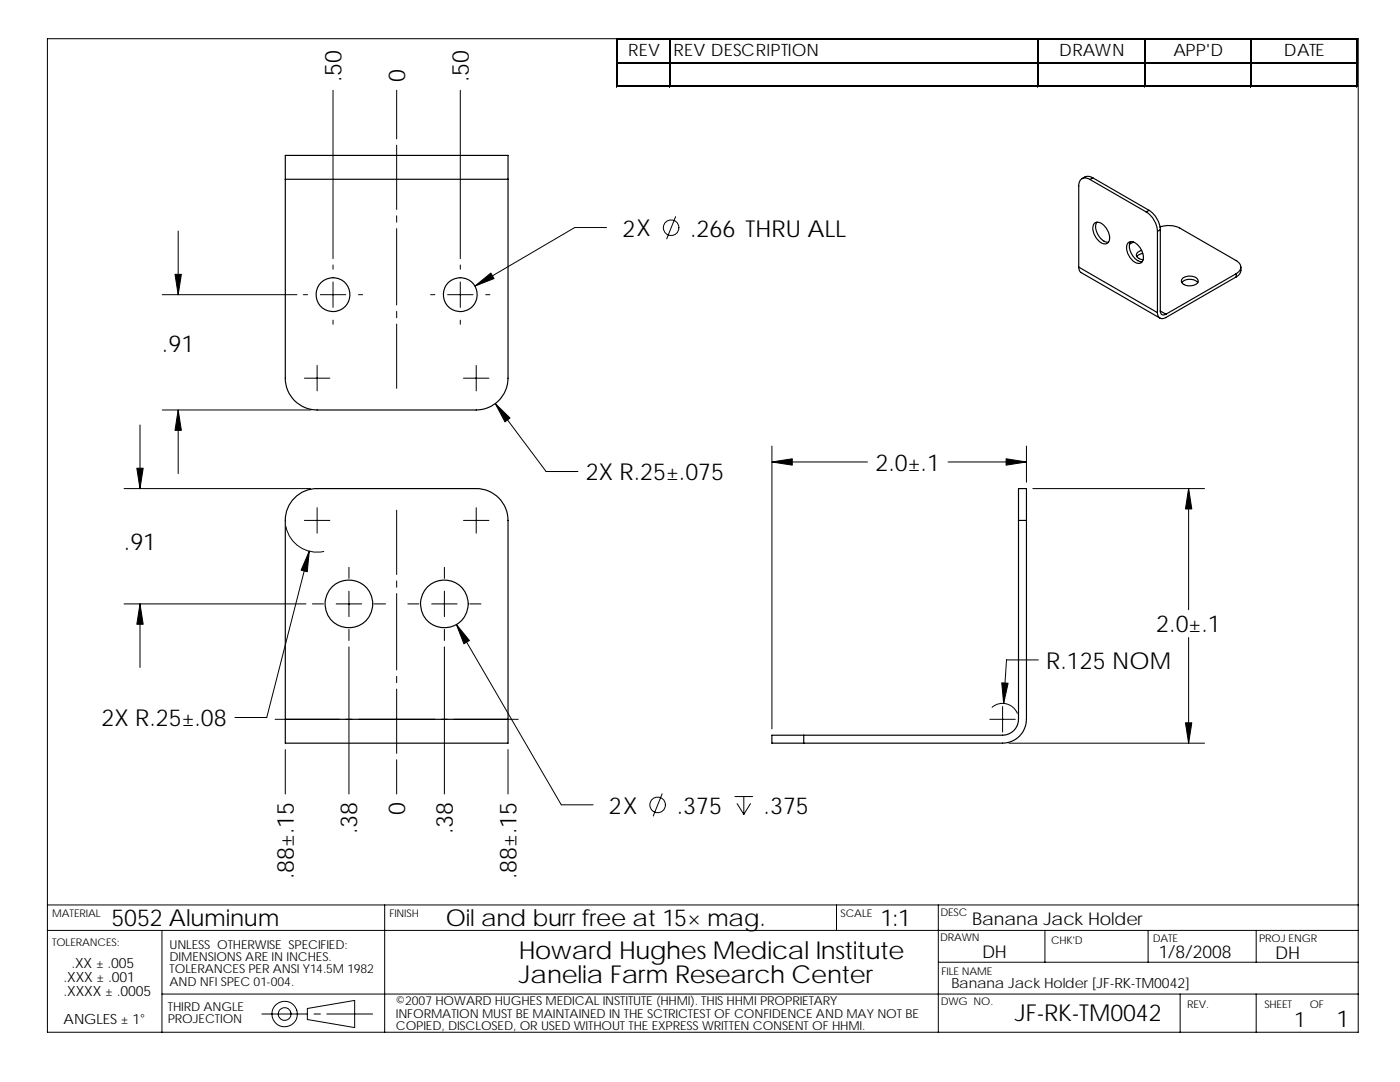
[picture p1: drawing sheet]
<svg xmlns="http://www.w3.org/2000/svg" width="279mm" height="216mm" viewBox="0 0 279 216" stroke-linecap="round" stroke-linejoin="round" font-family="sans-serif">
<g fill="none" stroke="#000" stroke-width=".2">
<path d="M9.5 7.7h261.6v198.3h-261.6zM66.5 18v33.6M79.2 18v9.7M91.9 18v33.6M123 7.7v9.7M123.3 7.7h147.7M123.3 12.4h147.7M123.3 17.1h147.7M133.6 7.9v9.5M207.1 7.9v9.5M228.3 7.9v9.5M249.6 7.9v9.5"/>
<path d="M270.8 7.9v9.5M79.2 29v12.8M32.4 58.8h26.9M35.6 46.1v12.7M60.5 58.8h.9M63.9 58.8h5.1M66.5 52.9v.8M66.5 56.3v5M71.5 58.8h.9M79.2 43.1v1.2M79.2 45.6v15.3M85.9 58.8h.9"/>
<path d="M89.3 58.8h5.1M91.9 52.9v.8M91.9 56.3v5M96.9 58.8h.9M121.1 45.4h-6.4l-19.9 11.7M134.8 43.2l-1.7 4.5M60.7 75.5h5.1M63.3 72.9v5.1M66.5 63.9v.8M79.2 62.1v1.3M79.2 64.7v12.8M91.9 63.9v.8"/>
<path d="M92.5 75.5h5.1M95 72.9v5.1M24.8 97.5h37.2M27.9 84.8v12.7M32.4 81.8h29.6M35.6 81.8v12.7M98.8 80.5l10.2 13.6h6.3M154.1 92.2h19M154.1 89v56.4M189.2 92.2h15.7M204.9 89v7.2M206.1 97.5h34.3"/>
<path d="M237.2 97.5v24.2M57.1 105.1a6.3 6.3 0 0 0 7.5 4.9M60.7 103.8h5.1M61.7 110l-8.5 33.2h-6.3M63.3 101.3v5.1M69.6 113.2v2.2M69.6 118v5M79.2 101.8v12.8M79.2 115.9v1.3M79.2 118.4v15.3M88.7 113.2v2.2M88.7 118v5"/>
<path d="M92.5 103.8h5.1M95 101.3v5.1M24.8 120.5h36.3M27.9 120.5v12.7M62.3 120.5h2.3M67.1 120.5h5.1M69.6 125.6v2.2M69.6 129.1v29.3M74.7 120.5h2.2M79.2 135v1.2M79.2 137.5v12.8M81.4 120.5h2.2"/>
<path d="M86.1 120.5h5.1M88.7 125.6v2.2M88.7 129.1v29.3M91.1 124.6l20.9 36h6.4M93.8 120.5h2.2M207.2 131.7h-6.3l-.6 8.7M237.2 127.2v21.1M54.9 143.5h12.8M56.9 149.6v8.8M69 143.5h1.3M71.5 143.5h15.3M79.2 151.6v6.8"/>
<path d="M88.1 143.5h1.2M90.6 143.5h12.8M101.4 149.6v8.8M132.1 158.4l-1.7 4.4M146.7 158.9h3.5M148.4 158.9v3.6M197.5 143.5h5.1M198 141.1a3.2 3.2 0 0 1 5 1.2M200.1 141v5.1M201.4 148.3h39M147.1 160.4l1.3 2.1M149.8 160.4l-1.4 2.1"/>
<path d="M9.5 185.7h261.6M9.5 180.6h261.6M32.3 185.7v20.3M32.3 198.4h238.8M76.8 180.6v25.4M166.9 180.6v5.1M187.3 180.6v25.4M187.3 192h83.8M208.5 185.7v6.3M229.1 185.7v6.3M235.5 198.4v7.6M250.7 185.7v6.3"/>
<path d="M250.7 198.4v7.6M52.3 202.3h9.1M61.3 201.2l9.5-1.6v5.4l-9.5-1.6zM62.7 202.3h1.2M65.2 202.3h9.2"/>
<circle cx="133.9" cy="45.4" r="1.55"/>
<circle cx="131.2" cy="160.6" r="1.56"/>
<circle cx="56.8" cy="202.3" r="2.54"/>
<circle cx="56.8" cy="202.3" r="1.27"/>
</g>
<g fill="none" stroke="#000" stroke-width=".23">
<path d="M56.9 35.8v39.7a6.4 6.4 0 0 0 6.4 6.3h31.7a6.4 6.4 0 0 0 6.4-6.3v-39.7M56.9 35.8v-4.8h44.5v4.8M56.9 35.8h44.5M217.5 35.8a1.37 1.37 0 0 0-1.6-.1 1.37 1.37 0 0 0-.6 1.4v16.2M217.5 35.8l11.2 6.5M218.1 35.5a1.73 1.73 0 0 0-2.2 .1M218.1 35.5l-.6 .3M218.1 35.5l11.2 6.5M215.3 53.3a1.22 1.22 0 0 0 .5 1.1l15.7 9.1M215.3 53.3l15.7 9.1M218.4 44.6a1.69 1.69 0 0 1 2.3 .8 2.75 2.75 0 0 1 .5 2.9 1.23 1.23 0 0 1-1.9-.2 3 3 0 0 1-.9-3.5zM218.9 44.3a3.1 3.1 0 0 0 1.4 3.8l.9 .2"/>
<path d="M225.1 48.5a1.65 1.65 0 0 1 2.3 .8 2.76 2.76 0 0 1 .5 2.9 1.24 1.24 0 0 1-1.9-.2 3 3 0 0 1-.9-3.5zM225.6 48.2a3.1 3.1 0 0 0 1.5 3.8l.8 .2M226.2 48.3l-.8 .4M227.8 50a.96 .96 0 0 0-.9 1.2l.6 .5 .6 .1M228.1 50.6l-.7 .2-.5 .4M228.7 42.3a4.9 4.9 0 0 1 2.3 3.9M229.3 42a5 5 0 0 1 2.3 3.8M229.3 42l-.6 .3M231 46.2v16.2M231.5 45.3l1.7-.3a4.5 4.5 0 0 1 2.3 .5l11.2 6.5a1.38 1.38 0 0 1 .9 1.3 1.38 1.38 0 0 1-.9 1.3M231.6 45.8l-.6 .4M231.6 45.8v16.3"/>
<path d="M235.9 56.4a2.24 2.24 0 0 1 3.1 0M236 55.6a2.29 2.29 0 0 1 3.1 .3 1.04 1.04 0 0 1-1.2 1.1 1.5 1.5 0 0 1-2.1-1.1zM246.7 55.2l-14 8.2a1.03 1.03 0 0 1-1.2 .1 1.03 1.03 0 0 1-.5-1.1M246.7 54.6l-14 8.1M246.7 54.6v.6M247.6 53.3a1.73 1.73 0 0 1-.9 1.9M231.6 62.1v.3l.4 .4 .7-.1M231.6 62.1l1.1 .6M203.3 103.8v39.7l-.4 1.4a3.1 3.1 0 0 1-2.5 1.8h-40M203.3 103.8v-6.3h1.6v6.3M203.3 103.8h1.6M204.9 103.8v39.7a4.8 4.8 0 0 1-4.8 4.8h-39.7"/>
<path d="M56.9 143.5v-39.7a6.3 6.3 0 0 1 6.4-6.3h31.7a6.4 6.4 0 0 1 6.4 6.3v39.7M56.9 143.5v4.8h44.5v-4.8M56.9 143.5h44.5M160.4 146.7h-6.3v1.6h6.3M160.4 146.7v1.6"/>
<circle cx="66.5" cy="58.8" r="3.4"/>
<circle cx="91.9" cy="58.8" r="3.4"/>
<circle cx="69.6" cy="120.5" r="4.8"/>
<circle cx="88.7" cy="120.5" r="4.8"/>
</g>
<g fill="#000" stroke="#000" stroke-width=".2">
<path d="M34.9 54.7h1.3l-.6 4.1z" fill-rule="evenodd"/>
<path d="M94.8 57.1l3.2-2.6 .6 1.1z" fill-rule="evenodd"/>
<path d="M27.3 93.4h1.3l-.7 4.1z" fill-rule="evenodd"/>
<path d="M35.6 81.8l.6 4.1h-1.3z" fill-rule="evenodd"/>
<path d="M98.8 80.5l3 2.9-1 .8z" fill-rule="evenodd"/>
<path d="M154.1 92.2l4-.7v1.3z" fill-rule="evenodd"/>
<path d="M200.8 91.5l4.1 .7-4.1 .6z" fill-rule="evenodd"/>
<path d="M237.2 97.5l.6 4.1h-1.2z" fill-rule="evenodd"/>
<path d="M61.7 110l-.4 4.1-1.2-.3z" fill-rule="evenodd"/>
<path d="M27.9 120.5l.7 4.1h-1.3z" fill-rule="evenodd"/>
<path d="M91.1 124.6l2.6 3.2-1.1 .7z" fill-rule="evenodd"/>
<path d="M199.9 136.2l1.3 .1-.9 4.1z" fill-rule="evenodd"/>
<path d="M236.6 144.2h1.2l-.6 4.1z" fill-rule="evenodd"/>
</g>
<path d="M123.3 7.8h147.7M123.3 12.5h147.7M207.2 7.9v9.5M270.9 7.9v9.5" fill="none" stroke="#000" stroke-width=".25"/>
<path d="M123.1 7.7v9.7M123.3 17.2h147.7M133.7 7.9v9.5M228.5 7.9v9.5M249.7 7.9v9.5" fill="none" stroke="#000" stroke-width=".28"/>
<g font-size="4.9">
<text x="103.6" y="191.3">Howard Hughes Medical Institute</text>
<text x="103.6" y="196.2">Janelia Farm Research Center</text>
</g>
<g font-size="4.7">
<text x="68.1" y="16.4" transform="rotate(-90 68.1 16.4)">.50</text>
<text x="80.8" y="16.4" transform="rotate(-90 80.8 16.4)">0</text>
<text x="93.5" y="16.4" transform="rotate(-90 93.5 16.4)">.50</text>
<text x="124.2" y="47.2">2X</text>
<text x="137.7" y="47.2">.266 THRU ALL</text>
<text x="32.3" y="70.3">.91</text>
<text x="116.9" y="95.8">2X R.25±.075</text>
<text x="174.7" y="93.9">2.0±.1</text>
<text x="24.7" y="109.7">.91</text>
<text x="230.8" y="126.2">2.0±.1</text>
<text x="208.8" y="133.4">R.125 NOM</text>
<text x="20.3" y="144.9">2X R.25±.08</text>
<text x="71.3" y="166.5" transform="rotate(-90 71.3 166.5)">.38</text>
<text x="80.8" y="162.6" transform="rotate(-90 80.8 162.6)">0</text>
<text x="90.4" y="166.5" transform="rotate(-90 90.4 166.5)">.38</text>
<text x="121.5" y="162.4">2X</text>
<text x="135" y="162.4">.375</text>
<text x="152.4" y="162.4">.375</text>
<text x="58.6" y="175.5" transform="rotate(-90 58.6 175.5)">.88±.15</text>
<text x="103.1" y="175.5" transform="rotate(-90 103.1 175.5)">.88±.15</text>
<text x="22.3" y="184.9">5052 Aluminum</text>
<text x="89" y="184.8">Oil and burr free at 15× mag.</text>
<text x="175.7" y="184.8">1:1</text>
<text x="202.5" y="203.8">JF-RK-TM0042</text>
<text x="266.7" y="205">1</text>
</g>
<text font-size="4.2" x="258.3" y="204.9">1</text>
<g font-size="3.5">
<text x="194" y="184.6">Banana Jack Holder</text>
<text x="196" y="191.2">DH</text>
<text x="231.3" y="191.2">1/8/2008</text>
<text x="254.5" y="191.3">DH</text>
</g>
<g font-size="3.4">
<text x="125.4" y="11.2">REV</text>
<text x="134.4" y="11.2">REV DESCRIPTION</text>
<text x="211.4" y="11.2">DRAWN</text>
<text x="234.2" y="11.2">APP'D</text>
<text x="256.2" y="11.2">DATE</text>
</g>
<g font-size="2.8">
<text x="12.7" y="195.9">.XXX ± .001</text>
<text x="14.3" y="193.1">.XX ± .005</text>
<text x="189.9" y="197.2">Banana Jack Holder [JF-RK-TM0042]</text>
<text x="12.7" y="198.7">.XXXX ± .0005</text>
<text x="12.7" y="204.4">ANGLES ± 1°</text>
</g>
<g font-size="2.5">
<text x="33.8" y="191.8">DIMENSIONS ARE IN INCHES.</text>
<text x="33.8" y="189.3">UNLESS OTHERWISE SPECIFIED:</text>
<text x="33.8" y="196.7">AND NFI SPEC 01-004.</text>
<text x="33.8" y="194.2">TOLERANCES PER ANSI Y14.5M 1982</text>
<text x="33.5" y="201.7">THIRD ANGLE</text>
<text x="79" y="200.6">©2007 HOWARD HUGHES MEDICAL INSTITUTE (HHMI). THIS HHMI PROPRIETARY</text>
<text x="79" y="203">INFORMATION MUST BE MAINTAINED IN THE SCTRICTEST OF CONFIDENCE AND MAY NOT BE</text>
<text x="33.5" y="204.2">PROJECTION</text>
<text x="79" y="205.5">COPIED, DISCLOSED, OR USED WITHOUT THE EXPRESS WRITTEN CONSENT OF HHMI.</text>
</g>
<g font-size="2.1">
<text x="10.4" y="182.9">MATERIAL</text>
<text x="77.7" y="183">FINISH</text>
<text x="167.8" y="182.9">SCALE</text>
<text x="187.7" y="182.8">DESC</text>
<text x="10.4" y="188.8">TOLERANCES:</text>
<text x="187.6" y="187.8">DRAWN</text>
<text x="209.8" y="188.3">CHK'D</text>
<text x="230" y="187.9">DATE</text>
<text x="251.3" y="187.9">PROJ ENGR</text>
<text x="187.9" y="194.5">FILE NAME</text>
<text x="187.7" y="200.6">DWG NO.</text>
<text x="236.9" y="201.2">REV.</text>
<text x="252.3" y="201.1">SHEET</text>
<text x="261.4" y="201.1">OF</text>
</g>
</svg>
